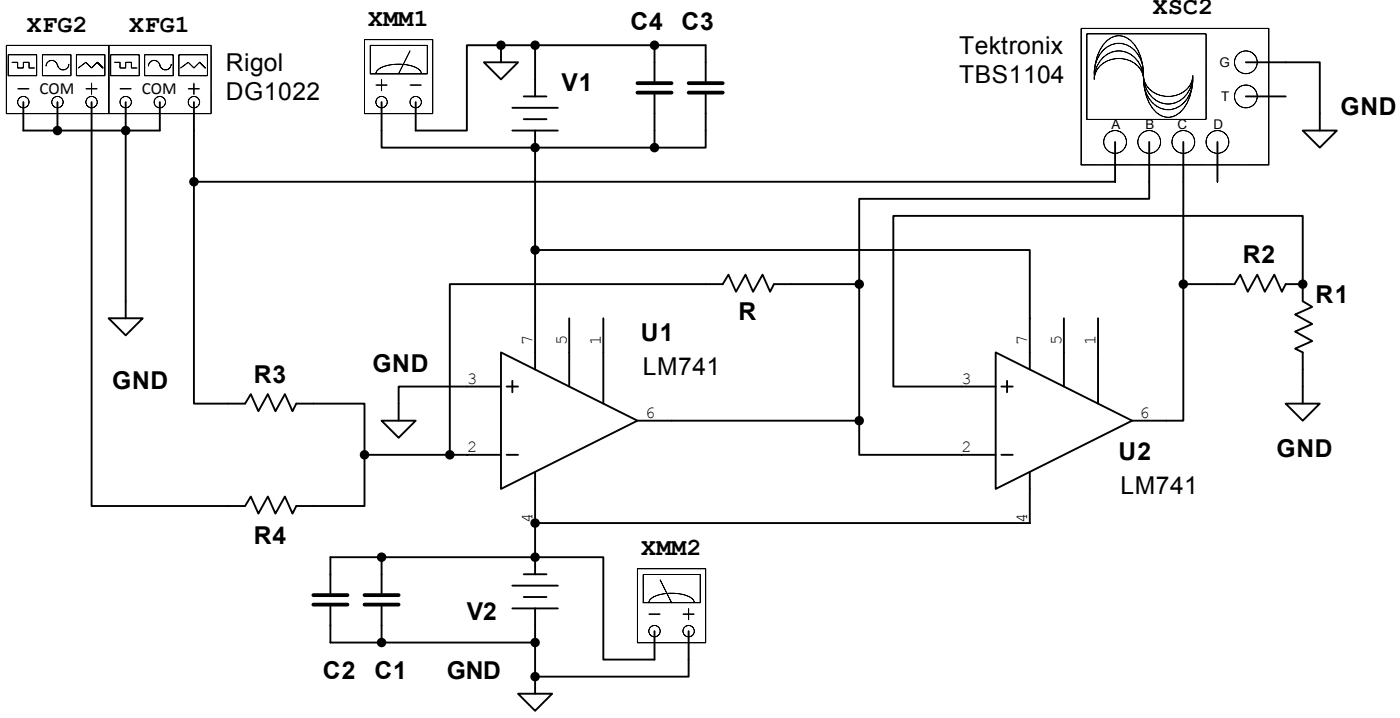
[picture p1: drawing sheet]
<svg xmlns="http://www.w3.org/2000/svg" width="195mm" height="100mm" viewBox="0 0 195 100" stroke-linecap="round" stroke-linejoin="round" font-family="sans-serif">
<path d="M150.9 4h26.2v19h-26.2z" fill="none" stroke="#000" stroke-width=".14"/>
<circle cx="155.7" cy="19.8" r="1.59" fill="#fff"/>
<circle cx="155.7" cy="19.8" r="1.59" fill="none" stroke="#000" stroke-width=".14"/>
<path d="M155.7 19.8v3.2" fill="none" stroke="#000" stroke-width=".26"/>
<circle cx="160.4" cy="19.8" r="1.59" fill="#fff"/>
<circle cx="160.4" cy="19.8" r="1.59" fill="none" stroke="#000" stroke-width=".14"/>
<path d="M160.4 19.8v3.2" fill="none" stroke="#000" stroke-width=".26"/>
<circle cx="173.9" cy="8.7" r="1.59" fill="#fff"/>
<circle cx="173.9" cy="8.7" r="1.59" fill="none" stroke="#000" stroke-width=".14"/>
<path d="M173.9 8.7h3.2" fill="none" stroke="#000" stroke-width=".26"/>
<circle cx="173.9" cy="13.5" r="1.59" fill="#fff"/>
<circle cx="173.9" cy="13.5" r="1.59" fill="none" stroke="#000" stroke-width=".14"/>
<path d="M173.9 13.5h3.2" fill="none" stroke="#000" stroke-width=".26"/>
<path d="M151.8 4.8h16.6v11.9h-16.6z" fill="#fff"/>
<path d="M151.7 4.7h16.7v12h-16.7zM152.7 10.5a6.7 6.7 0 0 1 1.8-4.8 2.46 2.46 0 0 1 3.9 .6 7.1 7.1 0 0 1 1.2 4.2" fill="none" stroke="#000" stroke-width=".14"/>
<circle cx="165.2" cy="19.8" r="1.59" fill="#fff"/>
<circle cx="165.2" cy="19.8" r="1.59" fill="none" stroke="#000" stroke-width=".14"/>
<path d="M165.2 19.8v3.2" fill="none" stroke="#000" stroke-width=".26"/>
<circle cx="169.9" cy="19.8" r="1.59" fill="#fff"/>
<g fill="none" stroke="#000" stroke-width=".14">
<path d="M152.7 10.3a3.9 3.9 0 0 1 3.5-4.3 3.9 3.9 0 0 1 3.4 4.3M153.8 8.3a3.2 3.2 0 0 1 5.6 1.2l.2 1.6a3.3 3.3 0 0 0-4.1-2.9 3.1 3.1 0 0 0-2.8 2.9 4.3 4.3 0 0 1 1.1-2.8zM159.6 10.8a6.7 6.7 0 0 0 1.7 4.8 2.46 2.46 0 0 0 4-.5 7.1 7.1 0 0 0 1.2-4.3M159.6 11.1a3.9 3.9 0 0 0 3.5 4.2 3.9 3.9 0 0 0 3.4-4.2M159.6 10.5a3.3 3.3 0 0 0 4.2 2.9 3.1 3.1 0 0 0 2.7-2.9 3.7 3.7 0 0 1-3.4 4 3.7 3.7 0 0 1-3.5-4z"/>
<circle cx="169.9" cy="19.8" r="1.59"/>
</g>
<path d="M169.9 19.8v5.6M177.1 8.7h2.4M177.1 13.5h2.4M155.7 23v2.4M160.4 23v2.4M165.2 23v2.4" fill="none" stroke="#000" stroke-width=".26"/>
<path d="M15.2 6.4h14.3v9.5h-14.3z" fill="#fff"/>
<path d="M15.2 6.3h14.3v9.6h-14.3z" fill="none" stroke="#000" stroke-width=".14"/>
<circle cx="27.1" cy="14.2" r=".79" fill="#fff"/>
<g fill="none" stroke="#000" stroke-width=".14">
<path d="M26.3 12.4h1.6"/>
<circle cx="27.1" cy="14.2" r=".79"/>
</g>
<path d="M27.1 14.2v1.6" fill="none" stroke="#000" stroke-width=".26"/>
<circle cx="22.3" cy="14.2" r=".79" fill="#fff"/>
<circle cx="22.3" cy="14.2" r=".79" fill="none" stroke="#000" stroke-width=".14"/>
<path d="M22.3 14.2v1.6" fill="none" stroke="#000" stroke-width=".26"/>
<circle cx="17.5" cy="14.2" r=".79" fill="#fff"/>
<g fill="none" stroke="#000" stroke-width=".14">
<path d="M16.8 12.4h1.5M27.1 11.6v1.6"/>
<circle cx="17.5" cy="14.2" r=".79"/>
</g>
<path d="M17.5 14.2v1.6" fill="none" stroke="#000" stroke-width=".26"/>
<path d="M25 7.7h4v2.9h-4z" fill="#fff"/>
<path d="M25 7.6h4v3h-4zM25.2 9.5l1.1-.8 .8 .8 .8-.8 .8 .8" fill="none" stroke="#000" stroke-width=".14"/>
<path d="M20.2 7.7h4v2.9h-4z" fill="#fff"/>
<path d="M20.2 7.6h4v3h-4zM20.7 9.2a.79 .79 0 0 1 .8-.8 .79 .79 0 0 1 .8 .8M22.3 9a.79 .79 0 0 0 .8 .8 .79 .79 0 0 0 .8-.8" fill="none" stroke="#000" stroke-width=".14"/>
<path d="M15.5 7.7h3.9v2.9h-3.9z" fill="#fff"/>
<path d="M15.5 7.6h3.9v3h-3.9zM16 8.7h.8v.8h.7v-.8h.8v.8h.8" fill="none" stroke="#000" stroke-width=".14"/>
<g fill="none" stroke="#000" stroke-width=".26">
<path d="M17.5 15.8v2.4M22.3 15.8v2.4M27.1 15.8v2.4M67.6 8.7h4.7l-2.4 2.4zM69.9 6.3v2.4M71.5 18.2h6.4M71.5 15h6.4M73.1 16.6h3.2M73.1 13.5h3.2M74.7 11.1v2.4M74.7 18.2v2.4M65.2 53.9h4.7"/>
<path d="M69.9 49.2l19.1 9.5-19.1 9.5zM70.7 53.9h1.6M71.5 53.1v1.6M74.7 44.4v7.2M79.5 44.4v9.5M84.2 44.4v11.9M89 58.7h4.7M65.2 63.5h4.7M70.7 63.5h1.6M74.7 65.8v7.2M74.7 77.7v2.4M71.5 84.9h6.4"/>
<path d="M71.5 81.7h6.4M72.3 96.8h4.8l-2.4 2.4zM73.1 83.3h3.2M73.1 80.1h3.2M74.7 84.9v2.4M74.7 94.4v2.4"/>
</g>
<path d="M50.9 5.6h9.5v10.3h-9.5z" fill="#fff"/>
<path d="M50.9 5.5h9.5v10.4h-9.5z" fill="none" stroke="#000" stroke-width=".14"/>
<path d="M51.7 6.4h7.9v3.9h-7.9z" fill="#fff"/>
<path d="M51.7 6.3h7.9v4h-7.9zM57.2 7.1l-1.6 3.2" fill="none" stroke="#000" stroke-width=".14"/>
<circle cx="53.3" cy="14.2" r=".79" fill="#fff"/>
<circle cx="53.3" cy="14.2" r=".79" fill="none" stroke="#000" stroke-width=".14"/>
<circle cx="58" cy="14.2" r=".79" fill="#fff"/>
<g fill="none" stroke="#000" stroke-width=".14">
<path d="M52.5 10.3a1.43 1.43 0 0 1 1.2-1.1 6 6 0 0 1 4.8 .5l.2 .3 .1 .3M52.5 11.9h1.6M53.3 11.1v1.6M57.2 11.9h1.6"/>
<circle cx="58" cy="14.2" r=".79"/>
</g>
<path d="M53.3 14.2v4M58 14.2v4" fill="none" stroke="#000" stroke-width=".26"/>
<path d="M89 79.4h9.5v10.3h-9.5z" fill="#fff"/>
<path d="M89 79.4h9.5v10.3h-9.5z" fill="none" stroke="#000" stroke-width=".14"/>
<path d="M89.8 80.2h7.9v3.9h-7.9z" fill="#fff"/>
<path d="M89.8 80.2h7.9v3.9h-7.9zM92.2 80.9l1.5 3.2" fill="none" stroke="#000" stroke-width=".14"/>
<circle cx="96.1" cy="88.1" r=".79" fill="#fff"/>
<circle cx="96.1" cy="88.1" r=".79" fill="none" stroke="#000" stroke-width=".14"/>
<circle cx="91.4" cy="88.1" r=".79" fill="#fff"/>
<g fill="none" stroke="#000" stroke-width=".14">
<path d="M90.6 84.1a1.43 1.43 0 0 1 1.2-1 6 6 0 0 1 4.8 .4l.2 .3 .1 .3M90.6 85.7h1.6M95.3 85.7h1.6M96.1 84.9v1.6"/>
<circle cx="91.4" cy="88.1" r=".79"/>
</g>
<g fill="none" stroke="#000" stroke-width=".26">
<path d="M17.5 18.2h4.8M53.3 18.2v2.4h21.4M69.9 6.3h-4.7v11.9h-7.2M179.5 8.7h4.7v9.5M181.9 18.2h4.7l-2.4 2.4zM15.2 44.4h4.7l-2.4 2.4zM17.5 42v2.4M74.7 77.7h9.5v14.3h7.2v-3.9M96.1 88.1v6.3h-21.4"/>
<circle cx="17.5" cy="18.2" r=".53"/>
<circle cx="69.9" cy="6.3" r=".53"/>
<circle cx="74.7" cy="20.6" r=".53"/>
<circle cx="74.7" cy="77.7" r=".53"/>
<circle cx="74.7" cy="94.4" r=".53"/>
</g>
<g fill="#000">
<circle cx="17.5" cy="18.2" r=".53"/>
<circle cx="69.9" cy="6.3" r=".53"/>
<circle cx="74.7" cy="20.6" r=".53"/>
<circle cx="74.7" cy="77.7" r=".53"/>
<circle cx="74.7" cy="94.4" r=".53"/>
</g>
<path d="M.9 6.4h14.3v9.5h-14.3z" fill="#fff"/>
<path d="M.9 6.3h14.3v9.6h-14.3z" fill="none" stroke="#000" stroke-width=".14"/>
<circle cx="12.8" cy="14.2" r=".79" fill="#fff"/>
<g fill="none" stroke="#000" stroke-width=".14">
<path d="M12 12.4h1.6"/>
<circle cx="12.8" cy="14.2" r=".79"/>
</g>
<path d="M12.8 14.2v1.6" fill="none" stroke="#000" stroke-width=".26"/>
<circle cx="8" cy="14.2" r=".79" fill="#fff"/>
<circle cx="8" cy="14.2" r=".79" fill="none" stroke="#000" stroke-width=".14"/>
<path d="M8 14.2v1.6" fill="none" stroke="#000" stroke-width=".26"/>
<circle cx="3.3" cy="14.2" r=".79" fill="#fff"/>
<g fill="none" stroke="#000" stroke-width=".14">
<path d="M2.5 12.4h1.6M12.8 11.6v1.6"/>
<circle cx="3.3" cy="14.2" r=".79"/>
</g>
<path d="M3.3 14.2v1.6" fill="none" stroke="#000" stroke-width=".26"/>
<path d="M10.7 7.7h3.9v2.9h-3.9z" fill="#fff"/>
<path d="M10.7 7.6h3.9v3h-3.9zM10.9 9.5l1.1-.8 .8 .8 .8-.8 .8 .8" fill="none" stroke="#000" stroke-width=".14"/>
<path d="M6 7.7h3.9v2.9h-3.9z" fill="#fff"/>
<path d="M5.9 7.6h4v3h-4zM6.4 9.2a.79 .79 0 0 1 .8-.8 .79 .79 0 0 1 .8 .8M8 9a.79 .79 0 0 0 .8 .8 .79 .79 0 0 0 .8-.8" fill="none" stroke="#000" stroke-width=".14"/>
<path d="M1.2 7.7h3.9v2.9h-3.9z" fill="#fff"/>
<path d="M1.1 7.6h4v3h-4zM1.7 8.7h.8v.8h.8v-.8h.8v.8h.7" fill="none" stroke="#000" stroke-width=".14"/>
<g fill="none" stroke="#000" stroke-width=".26">
<path d="M3.3 15.8v2.4h14.2v23.8M8 15.8v2.4M12.8 15.8v54.8h21.4l.8-1.3 1.1 2.4 1.3-2.4 1 2.4 1.4-2.4 1 2.4 .6-1.1h9.5v-7.1M27.1 18.2v7.2M69.9 6.3h28.6v5M74.7 6.3v4.8M91.4 6.3v5M91.4 13.2v7.4M98.5 13.2v7.4h-7.1M27.1 25.4v30.9h7.1l.8-1.3 1.1 2.4 1.3-2.4 1 2.4 1.4-2.4 1 2.4 .6-1.1h9.5v7.2M27.1 25.4h128.6M74.7 34.9h69.1v16.7"/>
<path d="M91.4 20.6h-16.7v23.8M119.9 39.6h-11.9l-.5 1.1-1.1-2.4-1.3 2.4-1-2.4-1.4 2.4-1-2.4-.8 1.3h-38.1v23.9M119.9 39.6v19.1M160.4 25.4v2.3h-40.5v11.9M165.2 39.6h7.1l.8-1.3 1.1 2.4 1.3-2.4 1.1 2.4 1.3-2.4 1 2.4 .6-1.1h2.4M165.2 39.6v19.1h-7.2M165.2 25.4v14.2M181.9 39.6v2.4l1.3 .8-2.4 1.1 2.4 1.3-2.4 1.1 2.4 1.3-2.4 1 1.1 .6v7.1M181.9 39.6v-9.5h-57.2v23.8h14.3M53.3 58.7h4.7l-2.4 2.4zM65.2 53.9h-9.6v4.8M93.7 58.7h26.2"/>
<path d="M119.9 58.7v4.8h19.1M139 49.2l19 9.5-19 9.5zM139.8 53.9h1.6M140.6 53.1v1.6M148.5 44.4v9.5M153.3 44.4v11.9M179.5 56.3h4.7l-2.3 2.4zM50.9 63.5h14.3M53.3 77.7v5.1M139.8 63.5h1.6M143.8 65.8v7.2h-69.1v4.7h-28.6v5.1M46.1 84.6v5.1h28.6"/>
<path d="M53.3 84.6v5.1M74.7 87.3v7.1"/>
<circle cx="8" cy="18.2" r=".53"/>
<circle cx="74.7" cy="6.3" r=".53"/>
<circle cx="91.4" cy="6.3" r=".53"/>
<circle cx="27.1" cy="25.4" r=".53"/>
<circle cx="74.7" cy="34.9" r=".53"/>
<circle cx="91.4" cy="20.6" r=".53"/>
<circle cx="119.9" cy="39.6" r=".53"/>
<circle cx="165.2" cy="39.6" r=".53"/>
<circle cx="181.9" cy="39.6" r=".53"/>
<circle cx="119.9" cy="58.7" r=".53"/>
<circle cx="50.9" cy="63.5" r=".53"/>
<circle cx="53.3" cy="77.7" r=".53"/>
<circle cx="62.8" cy="63.5" r=".53"/>
<circle cx="74.7" cy="73" r=".53"/>
<circle cx="53.3" cy="89.7" r=".53"/>
<circle cx="74.7" cy="89.7" r=".53"/>
</g>
<g fill="#000">
<circle cx="8" cy="18.2" r=".53"/>
<circle cx="74.7" cy="6.3" r=".53"/>
<circle cx="91.4" cy="6.3" r=".53"/>
<circle cx="27.1" cy="25.4" r=".53"/>
<circle cx="74.7" cy="34.9" r=".53"/>
<circle cx="91.4" cy="20.6" r=".53"/>
<circle cx="119.9" cy="39.6" r=".53"/>
<circle cx="165.2" cy="39.6" r=".53"/>
<circle cx="181.9" cy="39.6" r=".53"/>
<circle cx="119.9" cy="58.7" r=".53"/>
<circle cx="50.9" cy="63.5" r=".53"/>
<circle cx="53.3" cy="77.7" r=".53"/>
<circle cx="62.8" cy="63.5" r=".53"/>
<circle cx="74.7" cy="73" r=".53"/>
<circle cx="53.3" cy="89.7" r=".53"/>
<circle cx="74.7" cy="89.7" r=".53"/>
</g>
<path d="M89 11.6h4.7M89 12.9h4.7M96.1 11.6h4.8M96.1 12.9h4.8M43.7 83h4.8M43.7 84.4h4.8M50.9 83h4.7M50.9 84.4h4.7" fill="none" stroke="#000" stroke-width=".53"/>
<g font-size="3.4">
<text x="72.8" y="-.6">GND</text>
<text x="3.8" y="4.4">XFG2</text>
<text x="18" y="4.4">XFG1</text>
<text x="51.4" y="3.6">XMM1</text>
<text x="88" y="4.2">C4</text>
<text x="95.1" y="4.2">C3</text>
<text x="160.9" y="2">XSC2</text>
<text x="31.5" y="10">Rigol</text>
<text x="133.9" y="7.6">Tektronix</text>
<text x="133.9" y="11.5">TBS1104</text>
<text x="31.5" y="13.9">DG1022</text>
<text x="78.4" y="12.7">V1</text>
<text x="187.1" y="16.1">GND</text>
<text x="173.5" y="36.7">R2</text>
<text x="89.4" y="47.6">U1</text>
<text x="103.1" y="44.7">R</text>
<text x="183.6" y="42.3">R1</text>
<text x="35.4" y="53.4">R3</text>
<text x="52" y="51.8">GND</text>
<text x="89.7" y="52.3">LM741</text>
<text x="15.7" y="54.2">GND</text>
<text x="156.1" y="64.2">U2</text>
<text x="178.2" y="63.7">GND</text>
<text x="156.4" y="69">LM741</text>
<text x="35.4" y="75.9">R4</text>
<text x="89.5" y="77.5">XMM2</text>
<text x="65.1" y="86.5">V2</text>
<text x="45.1" y="94.7">C2</text>
<text x="52.3" y="94.7">C1</text>
<text x="62.4" y="94.7">GND</text>
</g>
<g font-size="2.4">
<text x="5.5" y="13.1">COM</text>
<text x="19.8" y="13.1">COM</text>
<text x="65.2" y="53.5">3</text>
<text x="74.3" y="48.1" transform="rotate(-90 74.3 48.1)">7</text>
<text x="79.1" y="48.1" transform="rotate(-90 79.1 48.1)">5</text>
<text x="83.9" y="48.1" transform="rotate(-90 83.9 48.1)">1</text>
<text x="134.2" y="53.5">3</text>
<text x="143.4" y="48.1" transform="rotate(-90 143.4 48.1)">7</text>
<text x="148.2" y="48.1" transform="rotate(-90 148.2 48.1)">5</text>
<text x="152.9" y="48.1" transform="rotate(-90 152.9 48.1)">1</text>
<text x="90" y="58.3">6</text>
<text x="159.1" y="58.3">6</text>
<text x="65.2" y="63.1">2</text>
<text x="134.2" y="63.1">2</text>
<text x="74.3" y="73" transform="rotate(-90 74.3 73)">4</text>
<text x="143.4" y="73" transform="rotate(-90 143.4 73)">4</text>
</g>
<g font-size="1.9">
<text x="170.2" y="9.3">G</text>
<text x="170.5" y="14.1">T</text>
<text x="155.1" y="18.1">A</text>
<text x="159.9" y="18.1">B</text>
<text x="164.4" y="18.1">C</text>
<text x="169.4" y="18.1">D</text>
</g>
</svg>
